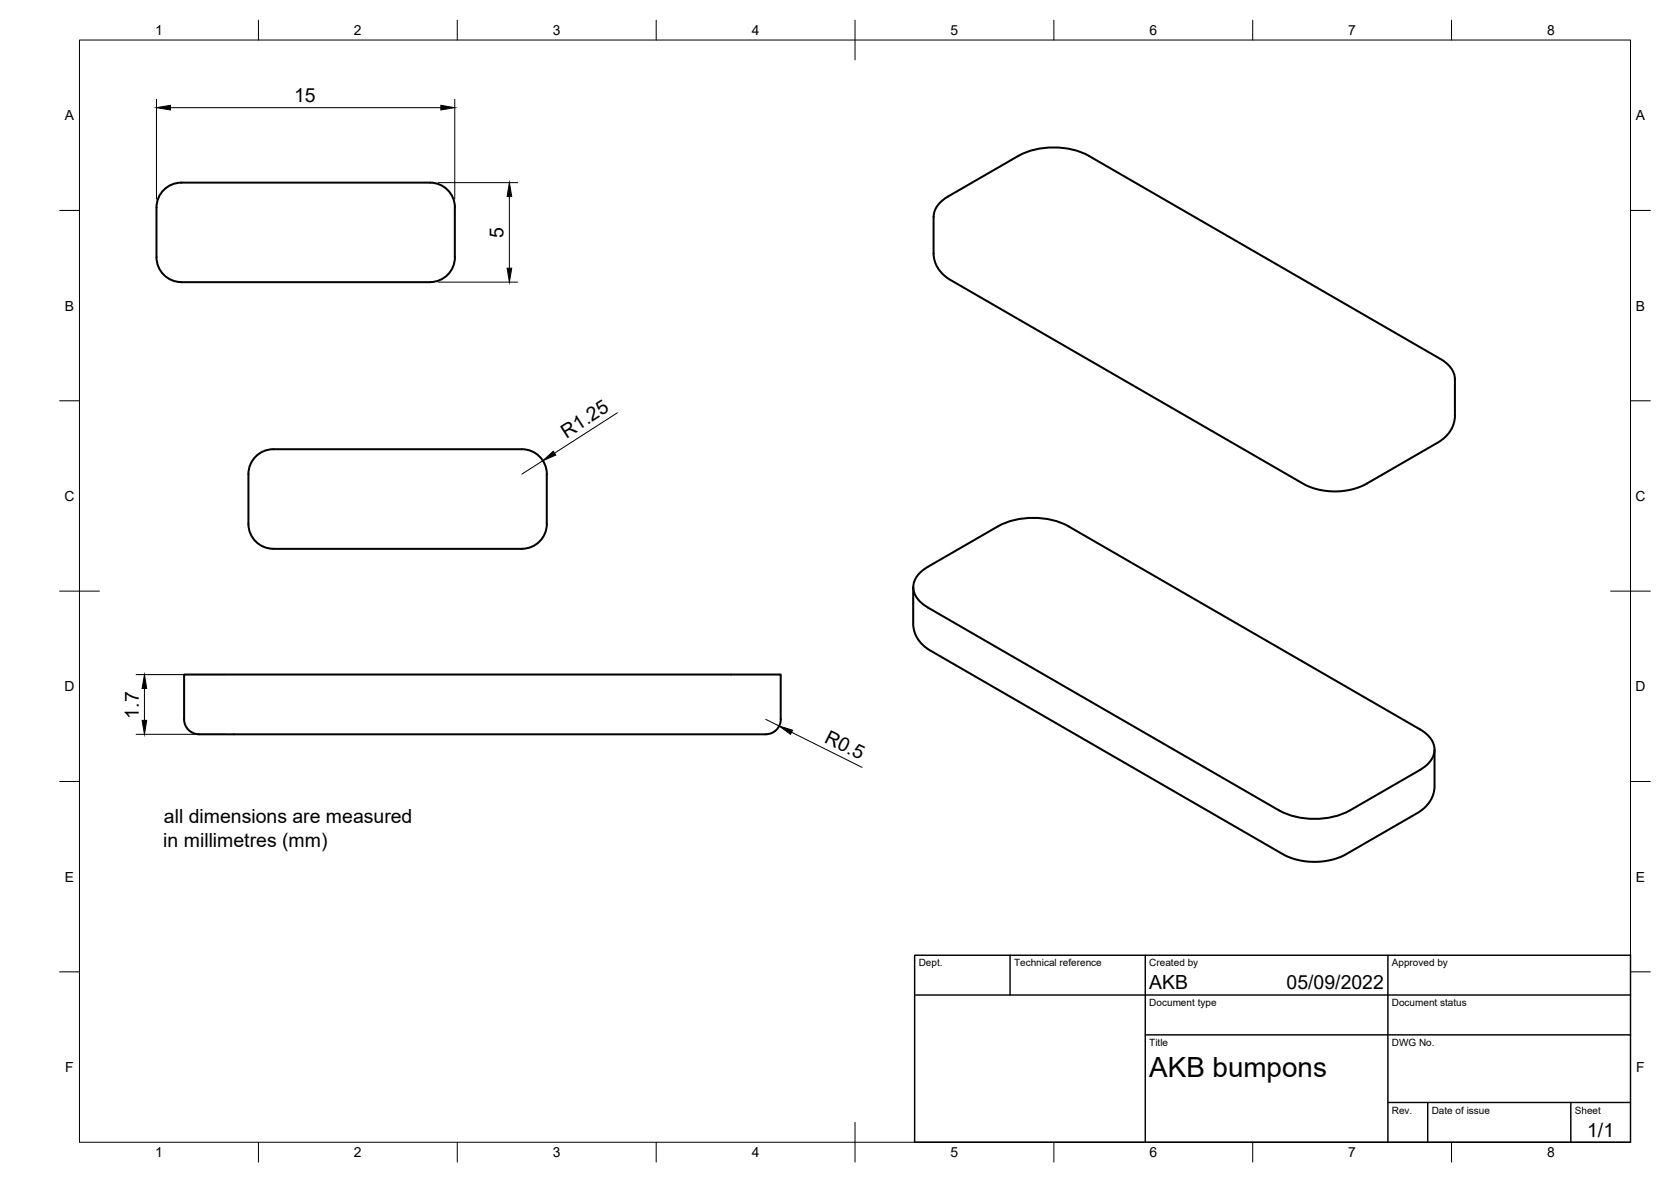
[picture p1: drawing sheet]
<svg xmlns="http://www.w3.org/2000/svg" width="420mm" height="297mm" viewBox="0 0 420 297" stroke-linecap="round" stroke-linejoin="round" font-family="sans-serif">
<!-- layer: Visible -->
<g fill="none" stroke="#000" stroke-width=".51">
<path d="M114.4 52.2v12.5M114.4 52.2a6.3 6.3 0 0 0-6.3-6.3h-62.5a6.3 6.3 0 0 0-6.3 6.3v12.4a6.3 6.3 0 0 0 6.3 6.3h62.5a6.3 6.3 0 0 0 6.3-6.3M234.8 54.5a6.3 6.3 0 0 1 3.6-5.1l17.7-10.2a19.6 19.6 0 0 1 17.7 0l88.4 51a6.2 6.2 0 0 1 3.6 5.1v9.5l-.1 1.1-.4 1.3-.8 1.3-1.9 2-18.9 11-1.8 .9-2.8 .8-2.9 .3-3-.2-2.5-.5-3.1-1.3-89.3-51.6-2.1-2-.8-1.3-.5-1.3-.2-1.3v-9.5M62.5 119.1a6.3 6.3 0 0 1 6.2-6.2h62.5a6.3 6.3 0 0 1 6.3 6.2M62.5 119.2v12.5M137.5 119.2v12.5M62.5 131.7a6.3 6.3 0 0 0 6.2 6.2h62.5a6.3 6.3 0 0 0 6.3-6.2M251 132.3l-17.7 10.2a5.9 5.9 0 0 0-3.6 6 6.6 6.6 0 0 0 3.6 4.1M251 132.3a19.5 19.5 0 0 1 17.6 0l88.4 51a5.9 5.9 0 0 1 3.6 6 6.6 6.6 0 0 1-3.6 4.2l-17.6 10.2a19.6 19.6 0 0 1-17.7 0M229.6 147.6v9.4l.2 1.4 .5 1.3 .8 1.3 2.1 2 89.3 51.6 3 1.3 2.6 .5 2.9 .2 3-.3 2.7-.8 1.9-.9 18.9-11.1 1.9-1.9 .7-1.3 .5-1.3 .1-1.1v-9.5M233.3 152.7l88.4 51M50 184.5h142.6"/>
<path d="M50 184.5a3.8 3.8 0 0 1-3.7-3.7v-11.3h150v11.3a3.8 3.8 0 0 1-3.7 3.7"/>
</g>
<!-- layer: Border -->
<g fill="none" stroke="#000" stroke-width=".25">
<path d="M20 10.1h390v276.9h-390zM65 5.1v5M115 5.1v5M165 5.1v5M215 5.1v10M265 5.1v5M315 5.1v5M365 5.1v5M15 52.9h5M410 52.9h5M15 100.7h5M410 100.7h5"/>
<path d="M15 148.6h10M405 148.6h10M15 196.4h5M410 196.4h5M15 244.2h5M410 244.2h5M65 287v5M115 287v5M165 287v5M215 282.1v9.9M265 287v5M315 287v5"/>
<path d="M365 287v5"/>
</g>
<!-- layer: TitleBlock -->
<path d="M230 240.1h180v46.9h-180zM230 250h180M254 240.1v9.9M288 240.1v46.9M349 240.1v46.9M288 260.1h122M349 277.1h61M359 277.1v9.9M395 277.1v9.9" fill="none" stroke="#000" stroke-width=".36"/>
<!-- layer: Dimensions -->
<g fill="none" stroke="#000" stroke-width=".25">
<path d="M39.3 24.9v25.1M42.9 27.1h67.9M114.3 24.9v25.1M110.2 45.9h20M128.1 49.4v18M110.2 70.9h20M136.5 115.8l-5.3 3.4M155.2 103.7l-15.8 10.2M34.2 169.5h22.5M36.3 173v8M34.2 184.5h22.5M192.5 180.8l3.4 1.6"/>
<path d="M199 184l17.8 8.9"/>
</g>
<path d="M39.3 27.1l3.6-.6v1.1zM110.8 26.5l3.5 .6-3.5 .5zM128.1 45.9l.6 3.5h-1.2zM127.5 67.4h1.2l-.6 3.5zM136.5 115.8l2.6-2.4 .6 1zM36.3 169.5l.6 3.5h-1.2zM35.7 181h1.2l-.6 3.5zM195.9 182.4l3.4 1.1-.5 1z" fill="#000" stroke="#000" stroke-width=".25"/>
<text font-size="7" x="289" y="270.6">AKB bumpons</text>
<g font-size="4.9">
<text x="74" y="25.6">15</text>
<text x="126.6" y="59.8" transform="rotate(-90 126.6 59.8)">5</text>
<text x="142.4" y="110.2" transform="rotate(-33 142.4 110.2)">R1.25</text>
<text x="34.9" y="180.6" transform="rotate(-90 34.9 180.6)">1.7</text>
<text x="207.1" y="186.4" transform="rotate(26 207.1 186.4)">R0.5</text>
<text x="41.2" y="206.8">all dimensions are measured</text>
<text x="41.1" y="212.8">in millimetres (mm)</text>
<text x="289" y="248.5">AKB</text>
<text x="323.5" y="248.5">05/09/2022</text>
<text x="399.1" y="285.7">1/1</text>
</g>
<g font-size="3.5">
<text x="39" y="8.8">1</text>
<text x="89" y="8.8">2</text>
<text x="139" y="8.8">3</text>
<text x="189" y="8.8">4</text>
<text x="239" y="8.8">5</text>
<text x="289" y="8.8">6</text>
<text x="339" y="8.8">7</text>
<text x="389" y="8.8">8</text>
<text x="16.3" y="30.2">A</text>
<text x="411.3" y="30.2">A</text>
<text x="16.3" y="78">B</text>
<text x="411.3" y="78">B</text>
<text x="16.2" y="125.9">C</text>
<text x="411.2" y="125.9">C</text>
<text x="16.2" y="173.7">D</text>
<text x="411.2" y="173.7">D</text>
<text x="16.3" y="221.6">E</text>
<text x="411.3" y="221.6">E</text>
<text x="16.4" y="269.4">F</text>
<text x="411.4" y="269.4">F</text>
<text x="39" y="290.8">1</text>
<text x="89" y="290.8">2</text>
<text x="139" y="290.8">3</text>
<text x="189" y="290.8">4</text>
<text x="239" y="290.8">5</text>
<text x="289" y="290.8">6</text>
<text x="339" y="290.8">7</text>
<text x="389" y="290.8">8</text>
</g>
<g font-size="2.5">
<text x="231" y="242.9">Dept.</text>
<text x="255" y="242.9">Technical reference</text>
<text x="289" y="242.9">Created by</text>
<text x="350" y="242.9">Approved by</text>
<text x="289" y="252.8">Document type</text>
<text x="350" y="252.8">Document status</text>
<text x="289" y="262.9">Title</text>
<text x="350" y="262.9">DWG No.</text>
<text x="350" y="279.9">Rev.</text>
<text x="360" y="279.9">Date of issue</text>
<text x="396" y="279.9">Sheet</text>
</g>
</svg>
